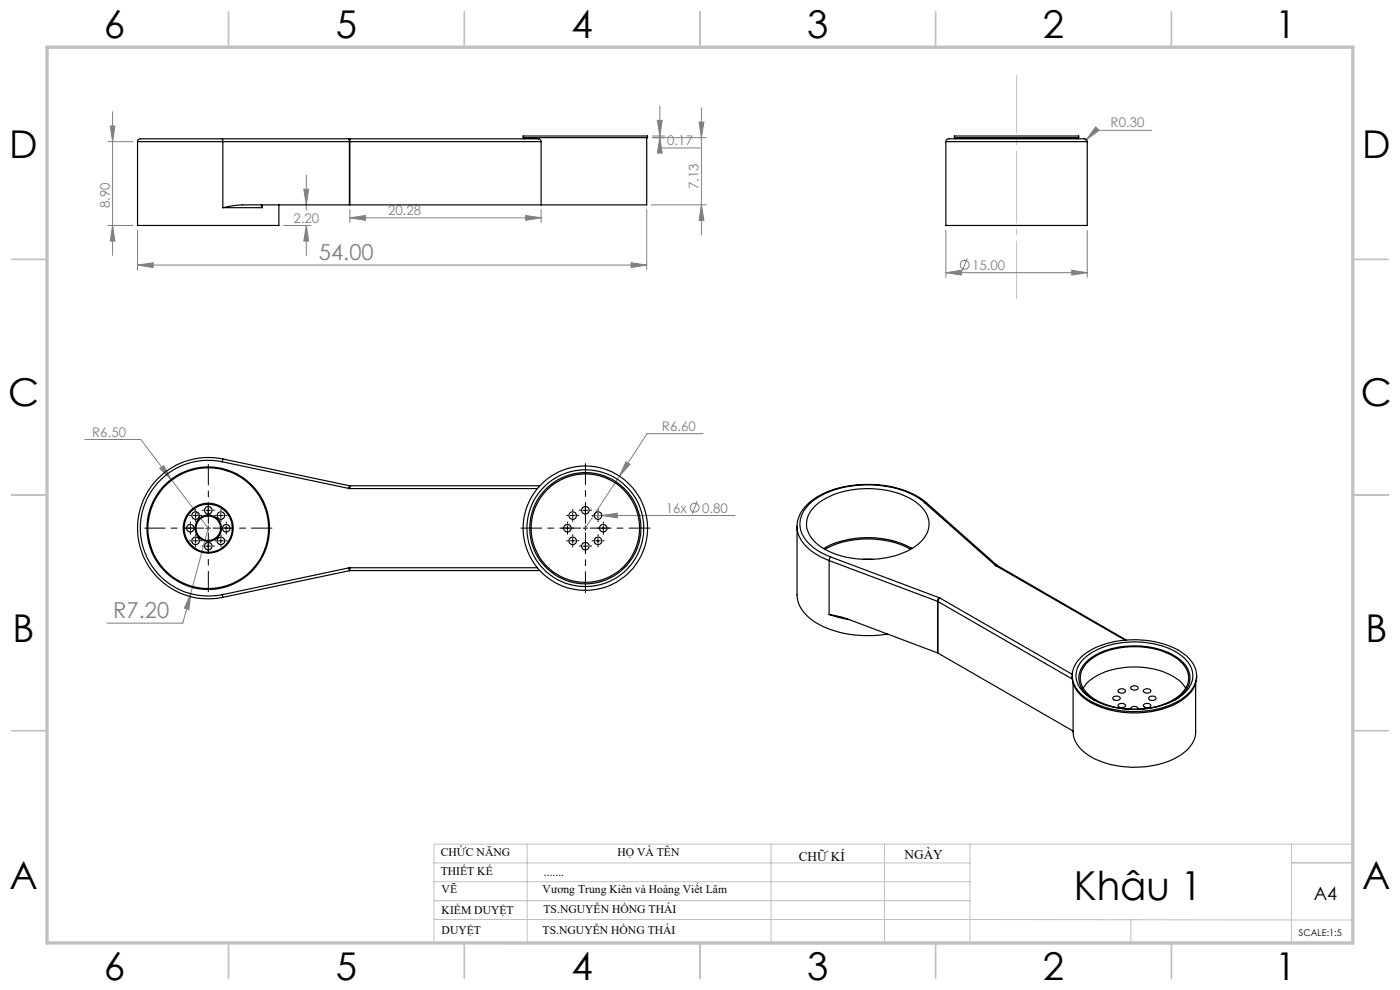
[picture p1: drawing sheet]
<svg xmlns="http://www.w3.org/2000/svg" width="297mm" height="210mm" viewBox="0 0 297 210" stroke-linecap="round" stroke-linejoin="round" font-family="sans-serif">
<g fill="none" stroke="#808080" stroke-width=".21">
<path d="M22.9 30h5.3M23.4 26.7h1l-.5 3.3zM23.9 23.7v30.5M65 37.1v7.4M138.4 28.8h2.6M139.5 25.5h1l-.5 3.3zM140 29.2l.5 3.3h-1zM140 22.5v8.9h8.6M148.3 25.9h1l-.5 3.3zM148.8 22.9v26.9M149.8 29.2h-11.4M232.4 26.9l.8 .7-2.7 2z"/>
<path d="M244.3 27.6h-11.9l-2.4 2.4M22.9 47.8h5.3M23.9 47.8l.5 3.3h-1zM29.2 56.2l3.3-.5v1.1zM29.2 48.9v8.3M29.2 56.2h108M60.2 47.8h5.8M64.5 40.1h1l-.5 3.4zM65 47.8l.5 3.3h-1zM65 47.8v6.4M65 47.8h.1M74.2 46.2l3.3-.5v1z"/>
<path d="M74.2 44.4v2.8M74.2 46.2h40.6M111.5 45.7l3.3 .5-3.3 .5zM114.8 44.4v2.8M133.9 55.7l3.3 .5-3.3 .6zM137.2 44.4v12.8M138.2 43.5h11.6M148.8 43.5l.5 3.2h-1zM200.7 57.8l3.2-.5v1zM200.7 48.9v9.9M200.7 57.8h29.9M205.2 54.8l-1.1 2.7"/>
<path d="M227.4 57.3l3.2 .5-3.2 .5zM230.6 48.9v9.9M18 93.2h11.9l14.3 18.8-3.7 13.9M33.9 99.4l.8-.6 1.6 2.9zM132.8 98l.8 .5-2.2 2.5zM149.2 92h-11.9l-5.9 9M126.1 109.4h29.9M127.7 109.4l3.3-.5v.9zM131.4 101l-7.2 11M147.9 106.3l-1.1 2.7M40.5 125.9l-.4 3.4-1-.3zM40.5 125.9l-1.7 6.3h-16.1"/>
<circle cx="204.7" cy="56.1" r=".95"/>
<circle cx="147.4" cy="107.7" r=".94"/>
</g>
<g fill="none" stroke="#000" stroke-width=".21" stroke-dasharray="15.2 1.3 1.3 1.3">
<path d="M39.4 112h-.3M40.4 111v-.3M40.4 113v.3M40.5 114.7h-.3M40.5 109.3h-.3M41.4 112h.3M41.5 113.7v-.3M41.5 115.7v.3M41.5 108.3v-.3M41.5 110.3v.3M42.5 114.7h.3M42.5 109.3h.3"/>
<path d="M43.2 115.8h-.3M43.2 108.2h-.3M44.2 114.8v-.3M44.2 116.8v.3M44.2 107.2v-.3M44.2 109.2v.3M45.2 115.8h.3M45.2 108.2h.3M45.9 114.7h-.3M45.9 109.3h-.3M46.9 113.7v-.3M46.9 115.7v.3"/>
<path d="M46.9 108.3v-.3M46.9 110.3v.3M47 112h-.3M47.9 114.7h.3M47.9 109.3h.3M48 111v-.3M48 113v.3M49 112h.3M119.4 112h-.3M120.4 111v-.3M120.4 113v.3M120.5 109.3h-.3"/>
<path d="M120.5 114.7h-.3M121.4 112h.3M121.5 108.3v-.3M121.5 110.3v.3M121.5 113.7v-.3M121.5 115.7v.3M122.5 109.3h.3M122.5 114.7h.3M123.2 108.2h-.3M123.2 115.8h-.3M124.2 107.2v-.3M124.2 109.2v.3"/>
<path d="M124.2 114.8v-.3M124.2 116.8v.3M125.2 108.2h.3M125.2 115.8h.3M125.9 109.3h-.3M125.9 114.7h-.3M126.9 108.3v-.3M126.9 110.3v.3M126.9 113.7v-.3M126.9 115.7v.3M127 112h-.3M127.9 109.3h.3"/>
<path d="M127.9 114.7h.3M128 111v-.3M128 113v.3M129 112h.3"/>
</g>
<path d="M123.2 112h-12.7M124.2 111v-12.7M124.2 113v12.7M125.2 112h12.7" fill="none" stroke="#000" stroke-width=".21" stroke-dasharray="15.2 1.3 1.3 1.3" stroke-dashoffset="10.8"/>
<path d="M43.2 112h-12.5M44.2 111v-12.5M44.2 113v12.5M45.2 112h12.5" fill="none" stroke="#000" stroke-width=".21" stroke-dasharray="15.2 1.3 1.3 1.3" stroke-dashoffset="10.9"/>
<g fill="none" stroke="#000" stroke-width=".21">
<path d="M39.9 112h1M40.4 111.5v1M41 109.4h1M41 114.7h1M41.5 108.9v.9M41.5 114.2v1M43.7 112h1M43.7 108.3h1M43.7 115.8h1M44.2 107.7v1.1M44.2 111.5v1M44.2 115.3v1"/>
<path d="M46.4 109.4h1M46.4 114.7h1M46.8 108.9v.9M46.8 114.2v1M47.5 112h1M48 111.5v1M119.9 112h1M120.4 111.5v1M121 109.4h1M121 114.7h1M121.5 108.9v.9M121.5 114.2v1"/>
<path d="M123.7 112h1M123.7 108.3h1M123.7 115.8h1M124.2 107.7v1.1M124.2 111.5v1M124.2 115.3v1M126.4 109.4h1M126.4 114.7h1M126.9 108.9v.9M126.9 114.2v1M127.5 112h1M128 111.5v1"/>
</g>
<path d="M215.7 16v47.4" fill="none" stroke="#c0c0c0" stroke-width=".21" stroke-dasharray="15.2 1.3 1.3 1.3" stroke-dashoffset="3"/>
<g fill="none" stroke="#c0c0c0" stroke-width=".21">
<path d="M111.8 179.1v21M163.6 179.1v21M187.6 179.1v21M205.8 179.1v21M274 179.1v20.9M287 179.1h-194.9v20.9l14.9 .1M92.1 195l194.9 .1M92.1 183h113.7M92.1 191.1h113.7M92.1 187h113.7M239.9 195.1v5M274 183h13"/>
<path d="M114.8 200v.1"/>
</g>
<g fill="none" stroke="#c0c0c0" stroke-width=".35">
<path d="M48.5 2.5v7.5M98.5 2.5v7.5M148.5 2.5v7.5M198.5 2.5v7.5M248.5 2.5v7.5M2.5 55h7.5M287 55h7.5M2.5 105h7.5M287 105h7.5M2.5 155h7.5M287 155h7.5M48.5 200v7.5"/>
<path d="M98.5 200v7.5M148.5 200v7.5M198.5 200v7.5M248.5 200v7.5"/>
</g>
<path d="M107 200.1h180M161.6 200v.1M274 200v.1" fill="none" stroke="#c0c0c0" stroke-width=".5"/>
<path d="M10 10h277v190h-277z" fill="none" stroke="#c0c0c0" stroke-width=".7"/>
<g fill="#808080">
<path d="M127.7 109.4l3.3-.5v.9z"/>
<path d="M111.5 45.7l3.3 .5-3.3 .5zM74.2 46.2l3.3-.5v1zM227.4 57.3l3.2 .5-3.2 .5zM200.7 57.8l3.2-.5v1z"/>
<path d="M140 29.2l.5 3.3h-1zM139.5 25.5h1l-.5 3.3zM64.5 40.1h1l-.5 3.4zM65 47.8l.5 3.3h-1zM33.9 99.4l2.4 2.3-1.6-2.9zM132.8 98l-1.4 3 2.2-2.5zM232.4 26.9l-1.9 2.7 2.7-2z"/>
<path d="M148.8 43.5l.5 3.2h-1zM148.3 25.9h1l-.5 3.3z"/>
<path d="M23.4 26.7h1l-.5 3.3zM23.9 47.8l.5 3.3h-1z"/>
<path d="M29.2 56.2l3.3-.5v1.1zM133.9 55.7l3.3 .5-3.3 .6zM40.5 125.9l-1.4 3.1 1 .3z"/>
</g>
<g fill="none" stroke="#000" stroke-width=".25">
<path d="M29.2 30v17.8h30v-4.3M29.2 30h18.1M47.2 29.4h-17.4a.6 .6 0 0 0-.6 .6M47.2 29.4l.1 .6M47.2 29.4h26.8M47.3 30v14.1M47.3 30h26.8M74 29.4l.1 .6M74 29.4h.2M74.1 30h.1M74.1 30v13.5M74.2 29.4h40.1l.3 .2 .2 .4"/>
<path d="M74.2 29.4v.6M74.2 30h40.6M74.2 30v13.5M111 28.8h26.4v.4h-26.4zM111.2 29.2v.2M114.8 30v13.5M137.2 29.2v14.3h-22.4M200.7 30a.79 .79 0 0 1 1.1-.6h28.2a.6 .6 0 0 1 .6 .6M200.7 30v17.8h29.9v-17.8M200.7 30h29.9M202.5 28.8h26.3v.4h-26.3zM202.7 29.2v.2"/>
<path d="M228.7 29.2v.2M47.3 44.1h8.4M55.5 43.5l-.1 .1 .3 .5M55.7 43.5v.6M74.1 43.5h-22.6l-4.2 .6M74.1 43.5h.1M74.2 43.5h40.6M47.2 98a14.4 14.4 0 0 0-17.4 14.1 14.4 14.4 0 0 0 17.4 14M47.2 98l26.8 5.6M47.3 97.4a15 15 0 0 0-18.1 14.6 15 15 0 0 0 18.1 14.7M47.3 97.4l-.1 .6M47.3 97.4l26.8 5.6"/>
<path d="M74 103.6h.2M74.1 103l-.1 .6M74.1 103h.1M74.2 103v.6M74.2 103h40.3M74.2 103.6h39.8M169.1 111.6v14.6a7.7 7.7 0 0 0 4.7 6.3 23.2 23.2 0 0 0 14.5 2M173 107.3a17.5 17.5 0 0 1 13.1-3.6 14 14 0 0 1 10.1 4.7 5.1 5.1 0 0 1-1.8 7.3 19.3 19.3 0 0 1-14.7 2.5 11.9 11.9 0 0 1-7.9-4.5 4.9 4.9 0 0 1 1.2-6.4zM174.7 116.3a20.3 20.3 0 0 1 18.8 0M175 116.5a20 20 0 0 1 18.2 0M175.9 118.9l23 8.7M175.9 118.9v11.4"/>
<path d="M176.2 118.1l-.3 .8M176.2 118.1l23 8.7M183.1 118.6h2M196.1 106.6a18.7 18.7 0 0 0-12.8-3.7 17.8 17.8 0 0 0-11.6 4 5.5 5.5 0 0 0 .3 8.8l1.9 1.3 2.3 1.1M196.1 106.6l.5 .1M196.1 106.6l15 13.3M196.6 106.7a19.8 19.8 0 0 0-13.9-3.9 17.4 17.4 0 0 0-11.8 4.6 5.9 5.9 0 0 0 .7 9l1.9 1.4 2.4 1.1M196.6 106.7l14.9 13.2M211.1 119.9l.2 .1M211.1 119.9h.4M211.5 119.9l.1 .1M211.6 120h-.3"/>
<path d="M211.6 120l27.3 15.8M47.2 126.1l.1 .6M74 120.5l.1 .6M74 120.5l-26.8 5.6M74.1 121.1l-26.8 5.6M74.2 121l-.1 .1M74.2 120.4l-.2 .1M74.2 120.4v.6M74.2 121h40.3M74.2 120.4h39.8M175.9 130.3l3.6 .9 19.4 7.3M175.9 130.3l4.2 1.1"/>
<path d="M198.9 127.6h.1M198.9 138.5h.1M198.9 127.6v10.9M199 127.6v10.9M199 138.5l28.6 16.6M199 127.6l28.5 16.4M199.2 126.8l.2 .1M199.2 126.8l-.3 .8M199.4 126.9l-.4 .7M199.4 126.9l28.1 16.1M211.3 120l27.4 15.8M229.3 139.5a17.5 17.5 0 0 1 13.1-3.7 15.5 15.5 0 0 1 9.9 3.9 5 5 0 0 1-.8 7.9 17.8 17.8 0 0 1-12.5 3.3 14.8 14.8 0 0 1-10.4-4.5 4.9 4.9 0 0 1 .7-6.9z"/>
<path d="M227.5 143.3a6.4 6.4 0 0 0 3.8 5.7 20.6 20.6 0 0 0 19-.2 6.2 6.2 0 0 0 3.6-5.5M227.6 144.9v10.3a6.5 6.5 0 0 0 4 5.4 20.3 20.3 0 0 0 18.9-.4 6.1 6.1 0 0 0 3.1-5v-10.3M229.6 140.1a15 15 0 0 1 10.5-3.9 16.3 16.3 0 0 1 11.1 3.3 4.8 4.8 0 0 1-.2 7.7 17.5 17.5 0 0 1-13.9 3 11.6 11.6 0 0 1-8.3-4.8 4.7 4.7 0 0 1 .8-5.3zM229.8 146a11 11 0 0 1 8.2-4.3 16.1 16.1 0 0 1 12.5 2.9l1 1.4M230.4 140.8a13.9 13.9 0 0 1 10.3-3.6 13.9 13.9 0 0 1 10.2 3.6 4.3 4.3 0 0 1-.4 6.5 14.9 14.9 0 0 1-10.8 3.1 12.7 12.7 0 0 1-9.7-4 4.2 4.2 0 0 1 .4-5.6zM232.1 148.5a5.6 5.6 0 0 1-3.2-5.1 6.4 6.4 0 0 1 3.9-4.7 18.4 18.4 0 0 1 16.5 .5 5.2 5.2 0 0 1 3 5.9 7.1 7.1 0 0 1-3.1 3.4M236.3 147.8a.85 .85 0 0 1 1.3 .4 .89 .89 0 0 1-1.5-.1zM237.3 146.3a.89 .89 0 0 1 1.5 .4 .92 .92 0 0 1-1.6-.2zM237.3 149.4a.89 .89 0 0 1 1.5 .4 .92 .92 0 0 1-1.6-.2zM239.9 150.5a.8 .8 0 0 1 .8-.6 .8 .8 0 0 1 .7 .6M239.9 145.7a.89 .89 0 0 1 1.5 .3 .97 .97 0 0 1-1.5-.1zM242.7 149.4a.87 .87 0 0 1 1.4 .4 .93 .93 0 0 1-1.6-.2z"/>
<path d="M242.7 146.3a.87 .87 0 0 1 1.4 .4 .93 .93 0 0 1-1.6-.2zM243.8 147.8a.97 .97 0 0 1 1.5 .3 .87 .87 0 0 1-.9 .5 .87 .87 0 0 1-.7-.5z"/>
<circle cx="40.4" cy="112" r=".8"/>
<circle cx="41.5" cy="114.7" r=".81"/>
<circle cx="41.5" cy="109.4" r=".81"/>
<circle cx="44.2" cy="112" r="5.3"/>
<circle cx="44.2" cy="112" r="13"/>
<circle cx="44.2" cy="112" r="5.1"/>
<circle cx="44.2" cy="112" r="12.8"/>
<circle cx="44.2" cy="108.2" r=".8"/>
<circle cx="44.2" cy="115.9" r=".8"/>
<circle cx="44.2" cy="112" r="2.79"/>
<circle cx="44.2" cy="112.1" r="2.6"/>
<circle cx="46.9" cy="114.7" r=".8"/>
<circle cx="46.9" cy="109.4" r=".8"/>
<circle cx="48" cy="112" r=".81"/>
<circle cx="120.4" cy="112" r=".8"/>
<circle cx="121.5" cy="114.7" r=".8"/>
<circle cx="121.5" cy="109.4" r=".8"/>
<circle cx="124.2" cy="112.1" r="12.4"/>
<circle cx="124.2" cy="112" r="11.5"/>
<circle cx="124.2" cy="115.8" r=".81"/>
<circle cx="124.2" cy="112" r="11.8"/>
<circle cx="124.2" cy="108.2" r=".81"/>
<circle cx="124.2" cy="112" r="13.2"/>
<circle cx="126.9" cy="114.7" r=".8"/>
<circle cx="126.9" cy="109.4" r=".8"/>
<circle cx="128" cy="112" r=".8"/>
</g>
<text font-size="8.5" x="227.8" y="190.8">Khâu 1</text>
<g font-size="8.1">
<text x="22" y="8">6</text>
<text x="71.2" y="8">5</text>
<text x="121.2" y="8">4</text>
<text x="171.3" y="8">3</text>
<text x="221.3" y="8">2</text>
<text x="270.5" y="8">1</text>
<text x="2" y="33.6">D</text>
<text x="289" y="33.6">D</text>
<text x="1.7" y="86.1">C</text>
<text x="288.7" y="86.1">C</text>
<text x="2.7" y="136.1">B</text>
<text x="289.7" y="136.1">B</text>
<text x="2" y="188.6">A</text>
<text x="289" y="188.6">A</text>
<text x="22" y="208">6</text>
<text x="71.2" y="208">5</text>
<text x="121.2" y="208">4</text>
<text x="171.3" y="208">3</text>
<text x="221.3" y="208">2</text>
<text x="270.5" y="208">1</text>
</g>
<g font-size="4.7" fill="#808080">
<text x="67.7" y="55.2">54.00</text>
<text x="24" y="131.1">R7.20</text>
</g>
<text font-size="3.9" x="278.7" y="190.9">A4</text>
<g font-size="2.8" fill="#808080">
<text x="235.6" y="27">R0.30</text>
<text x="141.6" y="30.8">0.17</text>
<text x="148.2" y="40.2" transform="rotate(-90 148.2 40.2)">7.13</text>
<text x="23.3" y="44.1" transform="rotate(-90 23.3 44.1)">8.90</text>
<text x="62.3" y="47.3">2.20</text>
<text x="82.3" y="45.6">20.28</text>
<text x="206.2" y="57.2">15.00</text>
<text x="19.6" y="92.6">R6.50</text>
<text x="140.4" y="91.4">R6.60</text>
<text x="141.3" y="108.7">16x</text>
<text x="148.9" y="108.7">0.80</text>
</g>
<g font-size="2.8">
<text x="169.4" y="182.7">CHỮ KÍ</text>
<text x="191.9" y="182.3">NGÀY</text>
</g>
<g font-size="2.5">
<text x="93.5" y="181.6">CHỨC NĂNG</text>
<text x="93.5" y="185.7">THIẾT KẾ</text>
<text x="115.4" y="185.9">.......</text>
<text x="131" y="181.6">HỌ VÀ TÊN</text>
<text x="93.7" y="189.5">VẼ</text>
<text x="115.1" y="189.5">Vương Trung Kiên và Hoàng Viết Lâm</text>
<text x="93.7" y="193.9">KIỂM DUYỆT</text>
<text x="115.3" y="193.7">TS.NGUYỄN HỒNG THÁI</text>
<text x="93.7" y="198">DUYỆT</text>
<text x="115.1" y="198">TS.NGUYỄN HỒNG THÁI</text>
</g>
<text font-size="2" x="275.6" y="198.5">SCALE:1:5</text>
</svg>
